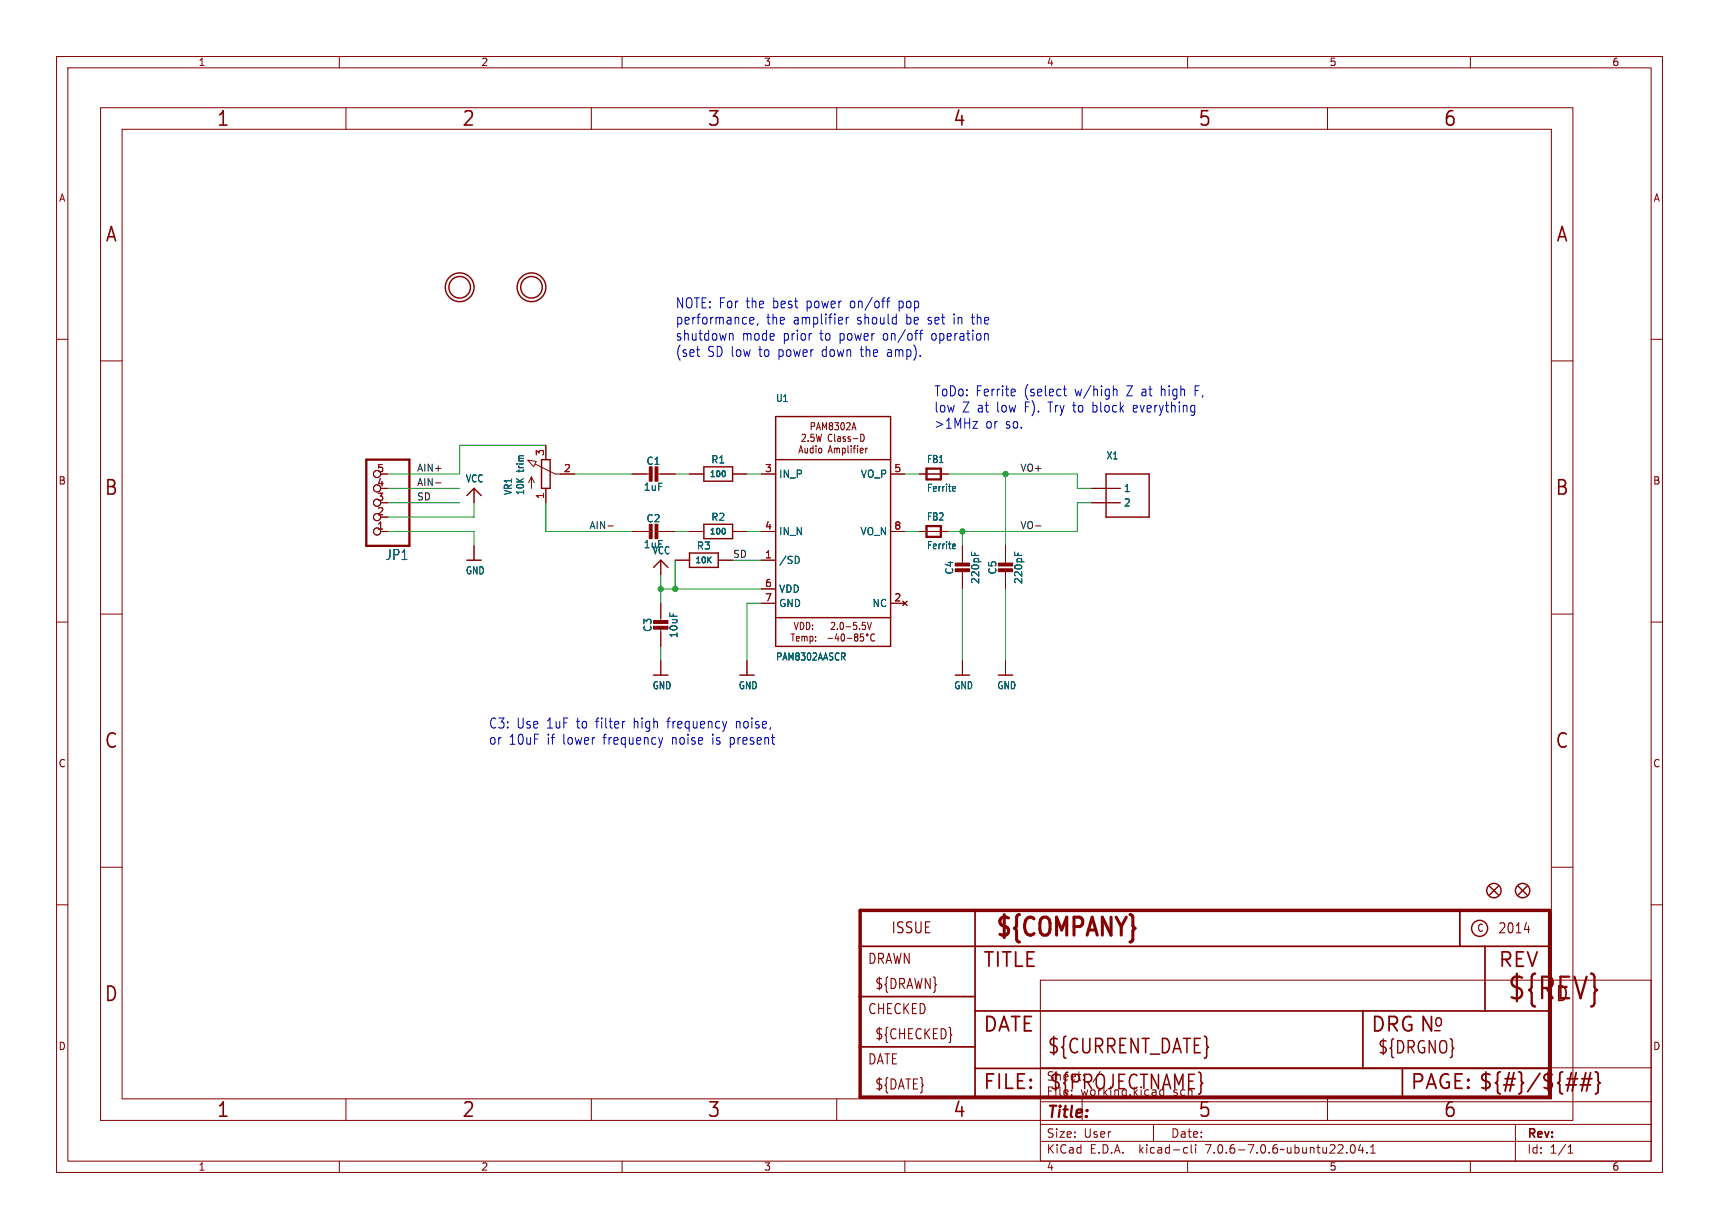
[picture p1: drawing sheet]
(kicad_sch (version 20230121) (generator eeschema)

 (paper "User" 303.962 217.322)

 (lib_symbols
  (symbol "working-eagle-import:AUDIOAMP_PAM8302A" (in_bom yes) (on_board yes)
   (property "Reference" "U" (at -10.16 22.86 0) (effects (font (size 1.27 1.0795)) (justify left bottom)))
   (property "Value" "" (at -10.16 -22.86 0) (effects (font (size 1.27 1.0795)) (justify left bottom)))
   (property "Footprint" "working:MSOP8_0.65MM" (at 0 0 0) (effects (font (size 1.27 1.27)) hide))
   (property "Datasheet" "" (at 0 0 0) (effects (font (size 1.27 1.27)) hide))
   (property "ki_locked" "" (at 0 0 0) (effects (font (size 1.27 1.27))))
   (symbol "AUDIOAMP_PAM8302A_1_0"
    (polyline (pts (xy -10.16 -20.32) (xy 10.16 -20.32)) (stroke (width 0.254) (type solid)) (fill (type none)))
    (polyline (pts (xy -10.16 -15.24) (xy -10.16 -20.32)) (stroke (width 0.254) (type solid)) (fill (type none)))
    (polyline (pts (xy -10.16 -15.24) (xy -10.16 12.7)) (stroke (width 0.254) (type solid)) (fill (type none)))
    (polyline (pts (xy -10.16 12.7) (xy -10.16 20.32)) (stroke (width 0.254) (type solid)) (fill (type none)))
    (polyline (pts (xy -10.16 12.7) (xy 10.16 12.7)) (stroke (width 0.254) (type solid)) (fill (type none)))
    (polyline (pts (xy -10.16 20.32) (xy 10.16 20.32)) (stroke (width 0.254) (type solid)) (fill (type none)))
    (polyline (pts (xy 10.16 -20.32) (xy 10.16 -15.24)) (stroke (width 0.254) (type solid)) (fill (type none)))
    (polyline (pts (xy 10.16 -15.24) (xy -10.16 -15.24)) (stroke (width 0.254) (type solid)) (fill (type none)))
    (polyline (pts (xy 10.16 12.7) (xy 10.16 -15.24)) (stroke (width 0.254) (type solid)) (fill (type none)))
    (polyline (pts (xy 10.16 20.32) (xy 10.16 12.7)) (stroke (width 0.254) (type solid)) (fill (type none)))
    (text "2.0-5.5V\n-40-85°C" (at -1.27 -17.78 0) (effects (font (size 1.27 1.0795)) (justify left)))
    (text "PAM8302A\n2.5W Class-D\nAudio Amplifier" (at 0 16.51 0) (effects (font (size 1.27 1.0795))))
    (text "VDD:\nTemp:" (at -7.62 -17.78 0) (effects (font (size 1.27 1.0795)) (justify left)))
    (pin input line (at -12.7 -5.08 0) (length 2.54) (name "/SD" (effects (font (size 1.27 1.27)))) (number "1" (effects (font (size 1.27 1.27)))))
    (pin no_connect line (at 12.7 -12.7 180) (length 2.54) (name "NC" (effects (font (size 1.27 1.27)))) (number "2" (effects (font (size 1.27 1.27)))))
    (pin input line (at -12.7 10.16 0) (length 2.54) (name "IN_P" (effects (font (size 1.27 1.27)))) (number "3" (effects (font (size 1.27 1.27)))))
    (pin input line (at -12.7 0 0) (length 2.54) (name "IN_N" (effects (font (size 1.27 1.27)))) (number "4" (effects (font (size 1.27 1.27)))))
    (pin output line (at 12.7 10.16 180) (length 2.54) (name "VO_P" (effects (font (size 1.27 1.27)))) (number "5" (effects (font (size 1.27 1.27)))))
    (pin power_in line (at -12.7 -10.16 0) (length 2.54) (name "VDD" (effects (font (size 1.27 1.27)))) (number "6" (effects (font (size 1.27 1.27)))))
    (pin power_in line (at -12.7 -12.7 0) (length 2.54) (name "GND" (effects (font (size 1.27 1.27)))) (number "7" (effects (font (size 1.27 1.27)))))
    (pin output line (at 12.7 0 180) (length 2.54) (name "VO_N" (effects (font (size 1.27 1.27)))) (number "8" (effects (font (size 1.27 1.27)))))))
  (symbol "working-eagle-import:CAP_CERAMIC0805-NOOUTLINE" (in_bom yes) (on_board yes)
   (property "Reference" "C" (at -2.29 1.25 90) (effects (font (size 1.27 1.27))))
   (property "Value" "" (at 2.3 1.25 90) (effects (font (size 1.27 1.27))))
   (property "Footprint" "working:0805-NO" (at 0 0 0) (effects (font (size 1.27 1.27)) hide))
   (property "Datasheet" "" (at 0 0 0) (effects (font (size 1.27 1.27)) hide))
   (property "ki_locked" "" (at 0 0 0) (effects (font (size 1.27 1.27))))
   (symbol "CAP_CERAMIC0805-NOOUTLINE_1_0"
    (rectangle (start -1.27 0.508) (end 1.27 1.016) (stroke (width 0) (type default)) (fill (type outline)))
    (rectangle (start -1.27 1.524) (end 1.27 2.032) (stroke (width 0) (type default)) (fill (type outline)))
    (polyline (pts (xy 0 0.762) (xy 0 0)) (stroke (width 0.1524) (type solid)) (fill (type none)))
    (polyline (pts (xy 0 2.54) (xy 0 1.778)) (stroke (width 0.1524) (type solid)) (fill (type none)))
    (pin passive line (at 0 5.08 270) (length 2.54) (name "1" (effects (font (size 0 0)))) (number "1" (effects (font (size 0 0)))))
    (pin passive line (at 0 -2.54 90) (length 2.54) (name "2" (effects (font (size 0 0)))) (number "2" (effects (font (size 0 0)))))))
  (symbol "working-eagle-import:FERRITE_0805" (in_bom yes) (on_board yes)
   (property "Reference" "FB" (at -1.27 1.905 0) (effects (font (size 1.27 1.0795)) (justify left bottom)))
   (property "Value" "" (at -1.27 -3.175 0) (effects (font (size 1.27 1.0795)) (justify left bottom)))
   (property "Footprint" "working:_0805" (at 0 0 0) (effects (font (size 1.27 1.27)) hide))
   (property "Datasheet" "" (at 0 0 0) (effects (font (size 1.27 1.27)) hide))
   (property "ki_locked" "" (at 0 0 0) (effects (font (size 1.27 1.27))))
   (symbol "FERRITE_0805_1_0"
    (polyline (pts (xy -1.27 -0.9525) (xy -1.27 0.9525)) (stroke (width 0.4064) (type solid)) (fill (type none)))
    (polyline (pts (xy -1.27 0.9525) (xy 1.27 0.9525)) (stroke (width 0.4064) (type solid)) (fill (type none)))
    (polyline (pts (xy 1.27 -0.9525) (xy -1.27 -0.9525)) (stroke (width 0.4064) (type solid)) (fill (type none)))
    (polyline (pts (xy 1.27 0.9525) (xy 1.27 -0.9525)) (stroke (width 0.4064) (type solid)) (fill (type none)))
    (pin passive line (at -2.54 0 0) (length 2.54) (name "P$1" (effects (font (size 0 0)))) (number "1" (effects (font (size 0 0)))))
    (pin passive line (at 2.54 0 180) (length 2.54) (name "P$2" (effects (font (size 0 0)))) (number "2" (effects (font (size 0 0)))))))
  (symbol "working-eagle-import:FIDUCIAL{dblquote}{dblquote}" (in_bom yes) (on_board yes)
   (property "Reference" "FID" (at 0 0 0) (effects (font (size 1.27 1.27)) hide))
   (property "Value" "" (at 0 0 0) (effects (font (size 1.27 1.27)) hide))
   (property "Footprint" "working:FIDUCIAL_1MM" (at 0 0 0) (effects (font (size 1.27 1.27)) hide))
   (property "Datasheet" "" (at 0 0 0) (effects (font (size 1.27 1.27)) hide))
   (property "ki_locked" "" (at 0 0 0) (effects (font (size 1.27 1.27))))
   (symbol "FIDUCIAL{dblquote}{dblquote}_1_0"
    (polyline (pts (xy -0.762 0.762) (xy 0.762 -0.762)) (stroke (width 0.254) (type solid)) (fill (type none)))
    (polyline (pts (xy 0.762 0.762) (xy -0.762 -0.762)) (stroke (width 0.254) (type solid)) (fill (type none)))
    (circle (center 0 0) (radius 1.27) (stroke (width 0.254) (type solid)) (fill (type none)))))
  (symbol "working-eagle-import:FRAME_A4" (in_bom yes) (on_board yes)
   (property "Reference" "#FRAME" (at 0 0 0) (effects (font (size 1.27 1.27)) hide))
   (property "Value" "" (at 0 0 0) (effects (font (size 1.27 1.27)) hide))
   (property "Footprint" "" (at 0 0 0) (effects (font (size 1.27 1.27)) hide))
   (property "Datasheet" "" (at 0 0 0) (effects (font (size 1.27 1.27)) hide))
   (property "ki_locked" "" (at 0 0 0) (effects (font (size 1.27 1.27))))
   (symbol "FRAME_A4_1_0"
    (polyline (pts (xy 0 44.7675) (xy 3.81 44.7675)) (stroke (width 0) (type default)) (fill (type none)))
    (polyline (pts (xy 0 89.535) (xy 3.81 89.535)) (stroke (width 0) (type default)) (fill (type none)))
    (polyline (pts (xy 0 134.3025) (xy 3.81 134.3025)) (stroke (width 0) (type default)) (fill (type none)))
    (polyline (pts (xy 3.81 3.81) (xy 3.81 175.26)) (stroke (width 0) (type default)) (fill (type none)))
    (polyline (pts (xy 43.3917 0) (xy 43.3917 3.81)) (stroke (width 0) (type default)) (fill (type none)))
    (polyline (pts (xy 43.3917 175.26) (xy 43.3917 179.07)) (stroke (width 0) (type default)) (fill (type none)))
    (polyline (pts (xy 86.7833 0) (xy 86.7833 3.81)) (stroke (width 0) (type default)) (fill (type none)))
    (polyline (pts (xy 86.7833 175.26) (xy 86.7833 179.07)) (stroke (width 0) (type default)) (fill (type none)))
    (polyline (pts (xy 130.175 0) (xy 130.175 3.81)) (stroke (width 0) (type default)) (fill (type none)))
    (polyline (pts (xy 130.175 175.26) (xy 130.175 179.07)) (stroke (width 0) (type default)) (fill (type none)))
    (polyline (pts (xy 173.5667 0) (xy 173.5667 3.81)) (stroke (width 0) (type default)) (fill (type none)))
    (polyline (pts (xy 173.5667 175.26) (xy 173.5667 179.07)) (stroke (width 0) (type default)) (fill (type none)))
    (polyline (pts (xy 216.9583 0) (xy 216.9583 3.81)) (stroke (width 0) (type default)) (fill (type none)))
    (polyline (pts (xy 216.9583 175.26) (xy 216.9583 179.07)) (stroke (width 0) (type default)) (fill (type none)))
    (polyline (pts (xy 256.54 3.81) (xy 3.81 3.81)) (stroke (width 0) (type default)) (fill (type none)))
    (polyline (pts (xy 256.54 3.81) (xy 256.54 8.89)) (stroke (width 0.1016) (type solid)) (fill (type none)))
    (polyline (pts (xy 256.54 3.81) (xy 256.54 175.26)) (stroke (width 0) (type default)) (fill (type none)))
    (polyline (pts (xy 256.54 8.89) (xy 256.54 13.97)) (stroke (width 0.1016) (type solid)) (fill (type none)))
    (polyline (pts (xy 256.54 13.97) (xy 256.54 19.05)) (stroke (width 0.1016) (type solid)) (fill (type none)))
    (polyline (pts (xy 256.54 19.05) (xy 256.54 36.83)) (stroke (width 0.1016) (type solid)) (fill (type none)))
    (polyline (pts (xy 256.54 44.7675) (xy 260.35 44.7675)) (stroke (width 0) (type default)) (fill (type none)))
    (polyline (pts (xy 256.54 89.535) (xy 260.35 89.535)) (stroke (width 0) (type default)) (fill (type none)))
    (polyline (pts (xy 256.54 134.3025) (xy 260.35 134.3025)) (stroke (width 0) (type default)) (fill (type none)))
    (polyline (pts (xy 256.54 175.26) (xy 3.81 175.26)) (stroke (width 0) (type default)) (fill (type none)))
    (polyline (pts (xy 0 0) (xy 260.35 0) (xy 260.35 179.07) (xy 0 179.07) (xy 0 0)) (stroke (width 0) (type default)) (fill (type none)))
    (text "1" (at 21.6958 1.905 0) (effects (font (size 2.54 2.286))))
    (text "1" (at 21.6958 177.165 0) (effects (font (size 2.54 2.286))))
    (text "2" (at 65.0875 1.905 0) (effects (font (size 2.54 2.286))))
    (text "2" (at 65.0875 177.165 0) (effects (font (size 2.54 2.286))))
    (text "3" (at 108.4792 1.905 0) (effects (font (size 2.54 2.286))))
    (text "3" (at 108.4792 177.165 0) (effects (font (size 2.54 2.286))))
    (text "4" (at 151.8708 1.905 0) (effects (font (size 2.54 2.286))))
    (text "4" (at 151.8708 177.165 0) (effects (font (size 2.54 2.286))))
    (text "5" (at 195.2625 1.905 0) (effects (font (size 2.54 2.286))))
    (text "5" (at 195.2625 177.165 0) (effects (font (size 2.54 2.286))))
    (text "6" (at 238.6542 1.905 0) (effects (font (size 2.54 2.286))))
    (text "6" (at 238.6542 177.165 0) (effects (font (size 2.54 2.286))))
    (text "A" (at 1.905 156.6863 0) (effects (font (size 2.54 2.286))))
    (text "A" (at 258.445 156.6863 0) (effects (font (size 2.54 2.286))))
    (text "B" (at 1.905 111.9188 0) (effects (font (size 2.54 2.286))))
    (text "B" (at 258.445 111.9188 0) (effects (font (size 2.54 2.286))))
    (text "C" (at 1.905 67.1513 0) (effects (font (size 2.54 2.286))))
    (text "C" (at 258.445 67.1513 0) (effects (font (size 2.54 2.286))))
    (text "D" (at 1.905 22.3838 0) (effects (font (size 2.54 2.286))))
    (text "D" (at 258.445 22.3838 0) (effects (font (size 2.54 2.286)))))
   (symbol "FRAME_A4_2_0"
    (polyline (pts (xy -0.3048 1.5748) (xy 20.0152 1.5748)) (stroke (width 0.6096) (type solid)) (fill (type none)))
    (polyline (pts (xy -0.3048 10.4648) (xy -0.3048 1.5748)) (stroke (width 0.6096) (type solid)) (fill (type none)))
    (polyline (pts (xy -0.3048 10.4648) (xy 20.0152 10.4648)) (stroke (width 0.3048) (type solid)) (fill (type none)))
    (polyline (pts (xy -0.3048 19.3548) (xy -0.3048 10.4648)) (stroke (width 0.6096) (type solid)) (fill (type none)))
    (polyline (pts (xy -0.3048 19.3548) (xy 20.0152 19.3548)) (stroke (width 0.3048) (type solid)) (fill (type none)))
    (polyline (pts (xy -0.3048 28.2448) (xy -0.3048 19.3548)) (stroke (width 0.6096) (type solid)) (fill (type none)))
    (polyline (pts (xy -0.3048 28.2448) (xy 20.0152 28.2448)) (stroke (width 0.3048) (type solid)) (fill (type none)))
    (polyline (pts (xy -0.3048 34.5948) (xy -0.3048 28.2448)) (stroke (width 0.6096) (type solid)) (fill (type none)))
    (polyline (pts (xy 20.0152 1.5748) (xy 20.0152 6.6548)) (stroke (width 0.3048) (type solid)) (fill (type none)))
    (polyline (pts (xy 20.0152 1.5748) (xy 95.5802 1.5748)) (stroke (width 0.6096) (type solid)) (fill (type none)))
    (polyline (pts (xy 20.0152 6.6548) (xy 20.0152 10.4648)) (stroke (width 0.3048) (type solid)) (fill (type none)))
    (polyline (pts (xy 20.0152 6.6548) (xy 88.5952 6.6548)) (stroke (width 0.3048) (type solid)) (fill (type none)))
    (polyline (pts (xy 20.0152 10.4648) (xy 20.0152 16.8148)) (stroke (width 0.3048) (type solid)) (fill (type none)))
    (polyline (pts (xy 20.0152 16.8148) (xy 20.0152 19.3548)) (stroke (width 0.3048) (type solid)) (fill (type none)))
    (polyline (pts (xy 20.0152 19.3548) (xy 20.0152 28.2448)) (stroke (width 0.3048) (type solid)) (fill (type none)))
    (polyline (pts (xy 20.0152 28.2448) (xy 20.0152 34.5948)) (stroke (width 0.3048) (type solid)) (fill (type none)))
    (polyline (pts (xy 20.0152 28.2448) (xy 105.7402 28.2448)) (stroke (width 0.3048) (type solid)) (fill (type none)))
    (polyline (pts (xy 20.0152 34.5948) (xy -0.3048 34.5948)) (stroke (width 0.6096) (type solid)) (fill (type none)))
    (polyline (pts (xy 88.5952 6.6548) (xy 95.5802 6.6548)) (stroke (width 0.3048) (type solid)) (fill (type none)))
    (polyline (pts (xy 88.5952 16.8148) (xy 20.0152 16.8148)) (stroke (width 0.3048) (type solid)) (fill (type none)))
    (polyline (pts (xy 88.5952 16.8148) (xy 88.5952 6.6548)) (stroke (width 0.3048) (type solid)) (fill (type none)))
    (polyline (pts (xy 95.5802 1.5748) (xy 121.6152 1.5748)) (stroke (width 0.6096) (type solid)) (fill (type none)))
    (polyline (pts (xy 95.5802 6.6548) (xy 95.5802 1.5748)) (stroke (width 0.3048) (type solid)) (fill (type none)))
    (polyline (pts (xy 95.5802 6.6548) (xy 121.6152 6.6548)) (stroke (width 0.3048) (type solid)) (fill (type none)))
    (polyline (pts (xy 101.2952 13.3223) (xy 102.2477 13.3223)) (stroke (width 0.254) (type solid)) (fill (type none)))
    (polyline (pts (xy 105.7402 28.2448) (xy 105.7402 34.5948)) (stroke (width 0.3048) (type solid)) (fill (type none)))
    (polyline (pts (xy 105.7402 28.2448) (xy 110.1852 28.2448)) (stroke (width 0.3048) (type solid)) (fill (type none)))
    (polyline (pts (xy 105.7402 34.5948) (xy 20.0152 34.5948)) (stroke (width 0.6096) (type solid)) (fill (type none)))
    (polyline (pts (xy 110.1852 16.8148) (xy 88.5952 16.8148)) (stroke (width 0.3048) (type solid)) (fill (type none)))
    (polyline (pts (xy 110.1852 28.2448) (xy 110.1852 16.8148)) (stroke (width 0.3048) (type solid)) (fill (type none)))
    (polyline (pts (xy 110.1852 28.2448) (xy 121.6152 28.2448)) (stroke (width 0.3048) (type solid)) (fill (type none)))
    (polyline (pts (xy 121.6152 6.6548) (xy 121.6152 1.5748)) (stroke (width 0.6096) (type solid)) (fill (type none)))
    (polyline (pts (xy 121.6152 16.8148) (xy 110.1852 16.8148)) (stroke (width 0.3048) (type solid)) (fill (type none)))
    (polyline (pts (xy 121.6152 16.8148) (xy 121.6152 6.6548)) (stroke (width 0.6096) (type solid)) (fill (type none)))
    (polyline (pts (xy 121.6152 28.2448) (xy 121.6152 16.8148)) (stroke (width 0.6096) (type solid)) (fill (type none)))
    (polyline (pts (xy 121.6152 34.5948) (xy 105.7402 34.5948)) (stroke (width 0.6096) (type solid)) (fill (type none)))
    (polyline (pts (xy 121.6152 34.5948) (xy 121.6152 28.2448)) (stroke (width 0.6096) (type solid)) (fill (type none)))
    (circle (center 109.2327 31.4198) (radius 1.4199) (stroke (width 0.254) (type solid)) (fill (type none)))
    (text "${#}/${##}" (at 108.9152 2.8448 0) (effects (font (size 2.54 2.54)) (justify left bottom)))
    (text "${CHECKED}" (at 2.2352 11.7348 0) (effects (font (size 1.778 1.5113)) (justify left bottom)))
    (text "${COMPANY}" (at 23.349 29.6735 0) (effects (font (size 3.175 2.6987) (thickness 0.5397) bold) (justify left bottom)))
    (text "${CURRENT_DATE}" (at 32.7152 9.1948 0) (effects (font (size 2.54 2.159)) (justify left bottom)))
    (text "${DATE}" (at 2.2352 2.8448 0) (effects (font (size 1.778 1.5113)) (justify left bottom)))
    (text "${DRAWN}" (at 2.2352 20.6248 0) (effects (font (size 1.778 1.5113)) (justify left bottom)))
    (text "${DRGNO}" (at 91.1352 9.1948 0) (effects (font (size 2.1844 1.8567)) (justify left bottom)))
    (text "${PROJECTNAME}" (at 33.0327 2.8448 0) (effects (font (size 2.54 2.159)) (justify left bottom)))
    (text "${REV}" (at 113.9952 18.7198 0) (effects (font (size 3.81 3.2385)) (justify left bottom)))
    (text "2014" (at 112.4077 30.4673 0) (effects (font (size 1.778 1.5113)) (justify left bottom)))
    (text "C" (at 108.7564 30.7848 0) (effects (font (size 1.27 1.0795)) (justify left bottom)))
    (text "CHECKED" (at 0.9652 16.1798 0) (effects (font (size 1.778 1.5113)) (justify left bottom)))
    (text "DATE" (at 0.9652 7.2898 0) (effects (font (size 1.778 1.5113)) (justify left bottom)))
    (text "DATE" (at 21.2852 13.0048 0) (effects (font (size 2.54 2.54)) (justify left bottom)))
    (text "DRAWN" (at 0.9652 25.0698 0) (effects (font (size 1.778 1.5113)) (justify left bottom)))
    (text "DRG" (at 89.8652 13.0048 0) (effects (font (size 2.54 2.54)) (justify left bottom)))
    (text "FILE:" (at 21.2852 2.8448 0) (effects (font (size 2.54 2.54)) (justify left bottom)))
    (text "ISSUE" (at 5.0927 30.4673 0) (effects (font (size 1.9304 1.6408)) (justify left bottom)))
    (text "N" (at 98.4377 13.0048 0) (effects (font (size 2.54 2.54)) (justify left bottom)))
    (text "o" (at 100.9777 13.9573 0) (effects (font (size 2.1844 1.8567)) (justify left bottom)))
    (text "PAGE:" (at 96.8502 2.8448 0) (effects (font (size 2.54 2.54)) (justify left bottom)))
    (text "REV" (at 112.4077 24.4348 0) (effects (font (size 2.54 2.54)) (justify left bottom)))
    (text "TITLE" (at 21.2852 24.4348 0) (effects (font (size 2.54 2.54)) (justify left bottom)))))
  (symbol "working-eagle-import:GND" (power) (in_bom yes) (on_board yes)
   (property "Reference" "" (at 0 0 0) (effects (font (size 1.27 1.27)) hide))
   (property "Value" "GND" (at -1.524 -2.54 0) (effects (font (size 1.27 1.0795)) (justify left bottom)))
   (property "Footprint" "" (at 0 0 0) (effects (font (size 1.27 1.27)) hide))
   (property "Datasheet" "" (at 0 0 0) (effects (font (size 1.27 1.27)) hide))
   (property "ki_locked" "" (at 0 0 0) (effects (font (size 1.27 1.27))))
   (symbol "GND_1_0"
    (polyline (pts (xy -1.27 0) (xy 1.27 0)) (stroke (width 0.254) (type solid)) (fill (type none)))
    (pin power_in line (at 0 2.54 270) (length 2.54) (name "GND" (effects (font (size 0 0)))) (number "1" (effects (font (size 0 0)))))))
  (symbol "working-eagle-import:HEADER-1X570MIL" (in_bom yes) (on_board yes)
   (property "Reference" "JP" (at -6.35 8.255 0) (effects (font (size 1.778 1.5113)) (justify left bottom)))
   (property "Value" "" (at -6.35 -10.16 0) (effects (font (size 1.778 1.5113)) (justify left bottom)))
   (property "Footprint" "working:1X05_ROUND_70" (at 0 0 0) (effects (font (size 1.27 1.27)) hide))
   (property "Datasheet" "" (at 0 0 0) (effects (font (size 1.27 1.27)) hide))
   (property "ki_locked" "" (at 0 0 0) (effects (font (size 1.27 1.27))))
   (symbol "HEADER-1X570MIL_1_0"
    (polyline (pts (xy -6.35 -7.62) (xy 1.27 -7.62)) (stroke (width 0.4064) (type solid)) (fill (type none)))
    (polyline (pts (xy -6.35 7.62) (xy -6.35 -7.62)) (stroke (width 0.4064) (type solid)) (fill (type none)))
    (polyline (pts (xy 1.27 -7.62) (xy 1.27 7.62)) (stroke (width 0.4064) (type solid)) (fill (type none)))
    (polyline (pts (xy 1.27 7.62) (xy -6.35 7.62)) (stroke (width 0.4064) (type solid)) (fill (type none)))
    (pin passive inverted (at -2.54 5.08 0) (length 2.54) (name "1" (effects (font (size 0 0)))) (number "1" (effects (font (size 1.27 1.27)))))
    (pin passive inverted (at -2.54 2.54 0) (length 2.54) (name "2" (effects (font (size 0 0)))) (number "2" (effects (font (size 1.27 1.27)))))
    (pin passive inverted (at -2.54 0 0) (length 2.54) (name "3" (effects (font (size 0 0)))) (number "3" (effects (font (size 1.27 1.27)))))
    (pin passive inverted (at -2.54 -2.54 0) (length 2.54) (name "4" (effects (font (size 0 0)))) (number "4" (effects (font (size 1.27 1.27)))))
    (pin passive inverted (at -2.54 -5.08 0) (length 2.54) (name "5" (effects (font (size 0 0)))) (number "5" (effects (font (size 1.27 1.27)))))))
  (symbol "working-eagle-import:MOUNTINGHOLE2.0" (in_bom yes) (on_board yes)
   (property "Reference" "" (at 0 0 0) (effects (font (size 1.27 1.27)) hide))
   (property "Value" "" (at 0 0 0) (effects (font (size 1.27 1.27)) hide))
   (property "Footprint" "working:MOUNTINGHOLE_2.0_PLATED" (at 0 0 0) (effects (font (size 1.27 1.27)) hide))
   (property "Datasheet" "" (at 0 0 0) (effects (font (size 1.27 1.27)) hide))
   (property "ki_locked" "" (at 0 0 0) (effects (font (size 1.27 1.27))))
   (symbol "MOUNTINGHOLE2.0_1_0"
    (circle (center 0 0) (radius 1.905) (stroke (width 0.254) (type solid)) (fill (type none)))
    (circle (center 0 0) (radius 2.54) (stroke (width 0.254) (type solid)) (fill (type none)))))
  (symbol "working-eagle-import:RESISTOR0805_NOOUTLINE" (in_bom yes) (on_board yes)
   (property "Reference" "R" (at 0 2.54 0) (effects (font (size 1.27 1.27))))
   (property "Value" "" (at 0 0 0) (effects (font (size 1.016 1.016) bold)))
   (property "Footprint" "working:0805-NO" (at 0 0 0) (effects (font (size 1.27 1.27)) hide))
   (property "Datasheet" "" (at 0 0 0) (effects (font (size 1.27 1.27)) hide))
   (property "ki_locked" "" (at 0 0 0) (effects (font (size 1.27 1.27))))
   (symbol "RESISTOR0805_NOOUTLINE_1_0"
    (polyline (pts (xy -2.54 -1.27) (xy -2.54 1.27)) (stroke (width 0.254) (type solid)) (fill (type none)))
    (polyline (pts (xy -2.54 1.27) (xy 2.54 1.27)) (stroke (width 0.254) (type solid)) (fill (type none)))
    (polyline (pts (xy 2.54 -1.27) (xy -2.54 -1.27)) (stroke (width 0.254) (type solid)) (fill (type none)))
    (polyline (pts (xy 2.54 1.27) (xy 2.54 -1.27)) (stroke (width 0.254) (type solid)) (fill (type none)))
    (pin passive line (at -5.08 0 0) (length 2.54) (name "1" (effects (font (size 0 0)))) (number "1" (effects (font (size 0 0)))))
    (pin passive line (at 5.08 0 180) (length 2.54) (name "2" (effects (font (size 0 0)))) (number "2" (effects (font (size 0 0)))))))
  (symbol "working-eagle-import:TERMBLOCK_1X2" (in_bom yes) (on_board yes)
   (property "Reference" "X" (at -2.54 7.62 0) (effects (font (size 1.27 1.0795)) (justify left bottom)))
   (property "Value" "" (at -2.54 -5.08 0) (effects (font (size 1.27 1.0795)) (justify left bottom)))
   (property "Footprint" "working:TERMBLOCK_1X2-3.5MM" (at 0 0 0) (effects (font (size 1.27 1.27)) hide))
   (property "Datasheet" "" (at 0 0 0) (effects (font (size 1.27 1.27)) hide))
   (property "ki_locked" "" (at 0 0 0) (effects (font (size 1.27 1.27))))
   (symbol "TERMBLOCK_1X2_1_0"
    (polyline (pts (xy -2.54 -2.54) (xy 5.08 -2.54)) (stroke (width 0.254) (type solid)) (fill (type none)))
    (polyline (pts (xy -2.54 5.08) (xy -2.54 -2.54)) (stroke (width 0.254) (type solid)) (fill (type none)))
    (polyline (pts (xy 5.08 -2.54) (xy 5.08 5.08)) (stroke (width 0.254) (type solid)) (fill (type none)))
    (polyline (pts (xy 5.08 5.08) (xy -2.54 5.08)) (stroke (width 0.254) (type solid)) (fill (type none)))
    (pin passive line (at -5.08 2.54 0) (length 5.08) (name "1" (effects (font (size 1.27 1.27)))) (number "1" (effects (font (size 0 0)))))
    (pin passive line (at -5.08 0 0) (length 5.08) (name "2" (effects (font (size 1.27 1.27)))) (number "2" (effects (font (size 0 0)))))))
  (symbol "working-eagle-import:TRIMPOT3303W/X" (in_bom yes) (on_board yes)
   (property "Reference" "VR" (at -5.969 -3.81 90) (effects (font (size 1.27 1.0795)) (justify left bottom)))
   (property "Value" "" (at -3.81 -3.81 90) (effects (font (size 1.27 1.0795)) (justify left bottom)))
   (property "Footprint" "working:TRIMPOT_BOURNS_3303W" (at 0 0 0) (effects (font (size 1.27 1.27)) hide))
   (property "Datasheet" "" (at 0 0 0) (effects (font (size 1.27 1.27)) hide))
   (property "ki_locked" "" (at 0 0 0) (effects (font (size 1.27 1.27))))
   (symbol "TRIMPOT3303W/X_1_0"
    (polyline (pts (xy -3.1989 2.4495) (xy -1.7018 2.2352)) (stroke (width 0.1524) (type solid)) (fill (type none)))
    (polyline (pts (xy -2.54 -2.54) (xy -2.54 -0.508)) (stroke (width 0.1524) (type solid)) (fill (type none)))
    (polyline (pts (xy -2.54 -0.508) (xy -3.048 -1.524)) (stroke (width 0.1524) (type solid)) (fill (type none)))
    (polyline (pts (xy -2.54 -0.508) (xy -2.032 -1.524)) (stroke (width 0.1524) (type solid)) (fill (type none)))
    (polyline (pts (xy -2.1597 1.2939) (xy -3.1989 2.4495)) (stroke (width 0.1524) (type solid)) (fill (type none)))
    (polyline (pts (xy -2.1597 1.2939) (xy -1.7018 2.2352)) (stroke (width 0.1524) (type solid)) (fill (type none)))
    (polyline (pts (xy -0.762 -2.54) (xy 0.762 -2.54)) (stroke (width 0.254) (type solid)) (fill (type none)))
    (polyline (pts (xy -0.762 2.54) (xy -0.762 -2.54)) (stroke (width 0.254) (type solid)) (fill (type none)))
    (polyline (pts (xy 0.762 -2.54) (xy 0.762 2.54)) (stroke (width 0.254) (type solid)) (fill (type none)))
    (polyline (pts (xy 0.762 2.54) (xy -0.762 2.54)) (stroke (width 0.254) (type solid)) (fill (type none)))
    (polyline (pts (xy 1.651 0) (xy -1.8796 1.7526)) (stroke (width 0.1524) (type solid)) (fill (type none)))
    (polyline (pts (xy 2.54 0) (xy 1.651 0)) (stroke (width 0.1524) (type solid)) (fill (type none)))
    (pin passive line (at 0 -5.08 90) (length 2.54) (name "A" (effects (font (size 0 0)))) (number "1" (effects (font (size 1.27 1.27)))))
    (pin passive line (at 5.08 0 180) (length 2.54) (name "S" (effects (font (size 0 0)))) (number "2" (effects (font (size 1.27 1.27)))))
    (pin passive line (at 0 5.08 270) (length 2.54) (name "E" (effects (font (size 0 0)))) (number "3" (effects (font (size 1.27 1.27)))))))
  (symbol "working-eagle-import:VCC" (power) (in_bom yes) (on_board yes)
   (property "Reference" "#P+" (at 0 0 0) (effects (font (size 1.27 1.27)) hide))
   (property "Value" "VCC" (at -1.524 1.016 0) (effects (font (size 1.27 1.0795)) (justify left bottom)))
   (property "Footprint" "" (at 0 0 0) (effects (font (size 1.27 1.27)) hide))
   (property "Datasheet" "" (at 0 0 0) (effects (font (size 1.27 1.27)) hide))
   (property "ki_locked" "" (at 0 0 0) (effects (font (size 1.27 1.27))))
   (symbol "VCC_1_0"
    (polyline (pts (xy -1.27 -1.27) (xy 0 0)) (stroke (width 0.254) (type solid)) (fill (type none)))
    (polyline (pts (xy 0 0) (xy 1.27 -1.27)) (stroke (width 0.254) (type solid)) (fill (type none)))
    (pin power_in line (at 0 -2.54 90) (length 2.54) (name "VCC" (effects (font (size 0 0)))) (number "1" (effects (font (size 0 0))))))))

 (junction (at 177.8 83.82) (diameter 0) (color 0 0 0 0))
 (junction (at 170.18 93.98) (diameter 0) (color 0 0 0 0))
 (junction (at 119.38 104.14) (diameter 0) (color 0 0 0 0))
 (junction (at 116.84 104.14) (diameter 0) (color 0 0 0 0))

 (wire (pts (xy 81.28 83.82) (xy 81.28 78.74)) (stroke (width 0.1524) (type solid)))
 (wire (pts (xy 134.62 99.06) (xy 129.54 99.06)) (stroke (width 0.1524) (type solid)))
 (wire (pts (xy 190.5 88.9) (xy 190.5 93.98)) (stroke (width 0.1524) (type solid)))
 (wire (pts (xy 83.82 91.44) (xy 83.82 88.9)) (stroke (width 0.1524) (type solid)))
 (wire (pts (xy 83.82 93.98) (xy 83.82 96.52)) (stroke (width 0.1524) (type solid)))
 (wire (pts (xy 81.28 88.9) (xy 68.58 88.9)) (stroke (width 0.1524) (type solid)))
 (wire (pts (xy 177.8 83.82) (xy 190.5 83.82)) (stroke (width 0.1524) (type solid)))
 (wire (pts (xy 119.38 83.82) (xy 121.92 83.82)) (stroke (width 0.1524) (type solid)))
 (wire (pts (xy 116.84 114.3) (xy 116.84 116.84)) (stroke (width 0.1524) (type solid)))
 (wire (pts (xy 96.52 93.98) (xy 96.52 88.9)) (stroke (width 0.1524) (type solid)))
 (wire (pts (xy 160.02 93.98) (xy 162.56 93.98)) (stroke (width 0.1524) (type solid)))
 (wire (pts (xy 167.64 83.82) (xy 177.8 83.82)) (stroke (width 0.1524) (type solid)))
 (wire (pts (xy 170.18 93.98) (xy 190.5 93.98)) (stroke (width 0.1524) (type solid)))
 (wire (pts (xy 193.04 88.9) (xy 190.5 88.9)) (stroke (width 0.1524) (type solid)))
 (wire (pts (xy 119.38 104.14) (xy 116.84 104.14)) (stroke (width 0.1524) (type solid)))
 (wire (pts (xy 134.62 104.14) (xy 119.38 104.14)) (stroke (width 0.1524) (type solid)))
 (wire (pts (xy 81.28 86.36) (xy 68.58 86.36)) (stroke (width 0.1524) (type solid)))
 (wire (pts (xy 160.02 83.82) (xy 162.56 83.82)) (stroke (width 0.1524) (type solid)))
 (wire (pts (xy 119.38 99.06) (xy 119.38 104.14)) (stroke (width 0.1524) (type solid)))
 (wire (pts (xy 167.64 93.98) (xy 170.18 93.98)) (stroke (width 0.1524) (type solid)))
 (wire (pts (xy 132.08 106.68) (xy 132.08 116.84)) (stroke (width 0.1524) (type solid)))
 (wire (pts (xy 134.62 93.98) (xy 132.08 93.98)) (stroke (width 0.1524) (type solid)))
 (wire (pts (xy 116.84 104.14) (xy 116.84 101.6)) (stroke (width 0.1524) (type solid)))
 (wire (pts (xy 111.76 93.98) (xy 96.52 93.98)) (stroke (width 0.1524) (type solid)))
 (wire (pts (xy 68.58 91.44) (xy 83.82 91.44)) (stroke (width 0.1524) (type solid)))
 (wire (pts (xy 134.62 83.82) (xy 132.08 83.82)) (stroke (width 0.1524) (type solid)))
 (wire (pts (xy 121.92 93.98) (xy 119.38 93.98)) (stroke (width 0.1524) (type solid)))
 (wire (pts (xy 81.28 83.82) (xy 68.58 83.82)) (stroke (width 0.1524) (type solid)))
 (wire (pts (xy 101.6 83.82) (xy 111.76 83.82)) (stroke (width 0.1524) (type solid)))
 (wire (pts (xy 190.5 86.36) (xy 190.5 83.82)) (stroke (width 0.1524) (type solid)))
 (wire (pts (xy 177.8 83.82) (xy 177.8 96.52)) (stroke (width 0.1524) (type solid)))
 (wire (pts (xy 170.18 93.98) (xy 170.18 96.52)) (stroke (width 0.1524) (type solid)))
 (wire (pts (xy 170.18 104.14) (xy 170.18 116.84)) (stroke (width 0.1524) (type solid)))
 (wire (pts (xy 177.8 104.14) (xy 177.8 116.84)) (stroke (width 0.1524) (type solid)))
 (wire (pts (xy 116.84 104.14) (xy 116.84 106.68)) (stroke (width 0.1524) (type solid)))
 (wire (pts (xy 134.62 106.68) (xy 132.08 106.68)) (stroke (width 0.1524) (type solid)))
 (wire (pts (xy 81.28 78.74) (xy 96.52 78.74)) (stroke (width 0.1524) (type solid)))
 (wire (pts (xy 68.58 93.98) (xy 83.82 93.98)) (stroke (width 0.1524) (type solid)))
 (wire (pts (xy 193.04 86.36) (xy 190.5 86.36)) (stroke (width 0.1524) (type solid)))

 (text "NOTE: For the best power on/off pop\nperformance, the amplifier should be set in the\nshutdown mode prior to power on/off operation\n(set SD low to power down the amp)." (at 119.38 63.5 0) (effects (font (size 1.778 1.5113)) (justify left bottom)))
 (text "C3: Use 1uF to filter high frequency noise,\nor 10uF if lower frequency noise is present" (at 86.36 132.08 0) (effects (font (size 1.778 1.5113)) (justify left bottom)))
 (text "ToDo: Ferrite (select w/high Z at high F,\nlow Z at low F). Try to block everything\n>1MHz or so." (at 165.1 76.2 0) (effects (font (size 1.778 1.5113)) (justify left bottom)))

 (label "SD" (at 129.54 99.06 0) (fields_autoplaced) (effects (font (size 1.2446 1.2446)) (justify left bottom)))
 (label "AIN-" (at 73.66 86.36 0) (fields_autoplaced) (effects (font (size 1.2446 1.2446)) (justify left bottom)))
 (label "AIN+" (at 73.66 83.82 0) (fields_autoplaced) (effects (font (size 1.2446 1.2446)) (justify left bottom)))
 (label "VO+" (at 180.34 83.82 0) (fields_autoplaced) (effects (font (size 1.2446 1.2446)) (justify left bottom)))
 (label "SD" (at 73.66 88.9 0) (fields_autoplaced) (effects (font (size 1.2446 1.2446)) (justify left bottom)))
 (label "VO-" (at 180.34 93.98 0) (fields_autoplaced) (effects (font (size 1.2446 1.2446)) (justify left bottom)))
 (label "AIN-" (at 104.14 93.98 0) (fields_autoplaced) (effects (font (size 1.2446 1.2446)) (justify left bottom)))

 (symbol (lib_id "working-eagle-import:GND") (at 83.82 99.06 0) (unit 1) (in_bom yes) (on_board yes) (dnp no)
  (property "Reference" "#U$9" (at 83.82 99.06 0) (effects (font (size 1.27 1.27)) hide))
  (property "Value" "GND" (at 82.296 101.6 0) (effects (font (size 1.27 1.0795)) (justify left bottom)))
  (property "Footprint" "" (at 83.82 99.06 0) (effects (font (size 1.27 1.27)) hide))
  (property "Datasheet" "" (at 83.82 99.06 0) (effects (font (size 1.27 1.27)) hide)) (pin "1"))

 (symbol (lib_id "working-eagle-import:MOUNTINGHOLE2.0") (at 93.98 50.8 0) (unit 1) (in_bom yes) (on_board yes) (dnp no)
  (property "Reference" "U$10" (at 93.98 50.8 0) (effects (font (size 1.27 1.27)) hide))
  (property "Value" "MOUNTINGHOLE2.0" (at 93.98 50.8 0) (effects (font (size 1.27 1.27)) hide))
  (property "Footprint" "working:MOUNTINGHOLE_2.0_PLATED" (at 93.98 50.8 0) (effects (font (size 1.27 1.27)) hide))
  (property "Datasheet" "" (at 93.98 50.8 0) (effects (font (size 1.27 1.27)) hide)))

 (symbol (lib_id "working-eagle-import:HEADER-1X570MIL") (at 66.04 88.9 180) (unit 1) (in_bom yes) (on_board yes) (dnp no)
  (property "Reference" "JP1" (at 72.39 97.155 0) (effects (font (size 1.778 1.5113)) (justify left bottom)))
  (property "Value" "HEADER-1X570MIL" (at 72.39 78.74 0) (effects (font (size 1.778 1.5113)) (justify left bottom) hide))
  (property "Footprint" "working:1X05_ROUND_70" (at 66.04 88.9 0) (effects (font (size 1.27 1.27)) hide))
  (property "Datasheet" "" (at 66.04 88.9 0) (effects (font (size 1.27 1.27)) hide)) (pin "1") (pin "2") (pin "3") (pin "4") (pin "5"))

 (symbol (lib_id "working-eagle-import:AUDIOAMP_PAM8302A") (at 147.32 93.98 0) (unit 1) (in_bom yes) (on_board yes) (dnp no)
  (property "Reference" "U1" (at 137.16 71.12 0) (effects (font (size 1.27 1.0795)) (justify left bottom)))
  (property "Value" "PAM8302AASCR" (at 137.16 116.84 0) (effects (font (size 1.27 1.0795)) (justify left bottom)))
  (property "Footprint" "working:MSOP8_0.65MM" (at 147.32 93.98 0) (effects (font (size 1.27 1.27)) hide))
  (property "Datasheet" "" (at 147.32 93.98 0) (effects (font (size 1.27 1.27)) hide)) (pin "1") (pin "2") (pin "3") (pin "4") (pin "5") (pin "6") (pin "7") (pin "8"))

 (symbol (lib_id "working-eagle-import:CAP_CERAMIC0805-NOOUTLINE") (at 170.18 101.6 0) (unit 1) (in_bom yes) (on_board yes) (dnp no)
  (property "Reference" "C4" (at 167.89 100.35 90) (effects (font (size 1.27 1.27))))
  (property "Value" "220pF" (at 172.48 100.35 90) (effects (font (size 1.27 1.27))))
  (property "Footprint" "working:0805-NO" (at 170.18 101.6 0) (effects (font (size 1.27 1.27)) hide))
  (property "Datasheet" "" (at 170.18 101.6 0) (effects (font (size 1.27 1.27)) hide)) (pin "1") (pin "2"))

 (symbol (lib_id "working-eagle-import:CAP_CERAMIC0805-NOOUTLINE") (at 114.3 83.82 270) (unit 1) (in_bom yes) (on_board yes) (dnp no)
  (property "Reference" "C1" (at 115.55 81.53 90) (effects (font (size 1.27 1.27))))
  (property "Value" "1uF" (at 115.55 86.12 90) (effects (font (size 1.27 1.27))))
  (property "Footprint" "working:0805-NO" (at 114.3 83.82 0) (effects (font (size 1.27 1.27)) hide))
  (property "Datasheet" "" (at 114.3 83.82 0) (effects (font (size 1.27 1.27)) hide)) (pin "1") (pin "2"))

 (symbol (lib_id "working-eagle-import:TERMBLOCK_1X2") (at 198.12 88.9 0) (unit 1) (in_bom yes) (on_board yes) (dnp no)
  (property "Reference" "X1" (at 195.58 81.28 0) (effects (font (size 1.27 1.0795)) (justify left bottom)))
  (property "Value" "TERMBLOCK_1X2" (at 195.58 93.98 0) (effects (font (size 1.27 1.0795)) (justify left bottom) hide))
  (property "Footprint" "working:TERMBLOCK_1X2-3.5MM" (at 198.12 88.9 0) (effects (font (size 1.27 1.27)) hide))
  (property "Datasheet" "" (at 198.12 88.9 0) (effects (font (size 1.27 1.27)) hide)) (pin "1") (pin "2"))

 (symbol (lib_id "working-eagle-import:FRAME_A4") (at 152.4 195.58 0) (unit 2) (in_bom yes) (on_board yes) (dnp no)
  (property "Reference" "#FRAME1" (at 152.4 195.58 0) (effects (font (size 1.27 1.27)) hide))
  (property "Value" "FRAME_A4" (at 152.4 195.58 0) (effects (font (size 1.27 1.27)) hide))
  (property "Footprint" "" (at 152.4 195.58 0) (effects (font (size 1.27 1.27)) hide))
  (property "Datasheet" "" (at 152.4 195.58 0) (effects (font (size 1.27 1.27)) hide)))

 (symbol (lib_id "working-eagle-import:CAP_CERAMIC0805-NOOUTLINE") (at 116.84 111.76 0) (unit 1) (in_bom yes) (on_board yes) (dnp no)
  (property "Reference" "C3" (at 114.55 110.51 90) (effects (font (size 1.27 1.27))))
  (property "Value" "10uF" (at 119.14 110.51 90) (effects (font (size 1.27 1.27))))
  (property "Footprint" "working:0805-NO" (at 116.84 111.76 0) (effects (font (size 1.27 1.27)) hide))
  (property "Datasheet" "" (at 116.84 111.76 0) (effects (font (size 1.27 1.27)) hide)) (pin "1") (pin "2"))

 (symbol (lib_id "working-eagle-import:RESISTOR0805_NOOUTLINE") (at 127 93.98 0) (unit 1) (in_bom yes) (on_board yes) (dnp no)
  (property "Reference" "R2" (at 127 91.44 0) (effects (font (size 1.27 1.27))))
  (property "Value" "100" (at 127 93.98 0) (effects (font (size 1.016 1.016) bold)))
  (property "Footprint" "working:0805-NO" (at 127 93.98 0) (effects (font (size 1.27 1.27)) hide))
  (property "Datasheet" "" (at 127 93.98 0) (effects (font (size 1.27 1.27)) hide)) (pin "1") (pin "2"))

 (symbol (lib_id "working-eagle-import:CAP_CERAMIC0805-NOOUTLINE") (at 114.3 93.98 270) (unit 1) (in_bom yes) (on_board yes) (dnp no)
  (property "Reference" "C2" (at 115.55 91.69 90) (effects (font (size 1.27 1.27))))
  (property "Value" "1uF" (at 115.55 96.28 90) (effects (font (size 1.27 1.27))))
  (property "Footprint" "working:0805-NO" (at 114.3 93.98 0) (effects (font (size 1.27 1.27)) hide))
  (property "Datasheet" "" (at 114.3 93.98 0) (effects (font (size 1.27 1.27)) hide)) (pin "1") (pin "2"))

 (symbol (lib_id "working-eagle-import:TRIMPOT3303W/X") (at 96.52 83.82 0) (unit 1) (in_bom yes) (on_board yes) (dnp no)
  (property "Reference" "VR1" (at 90.551 87.63 90) (effects (font (size 1.27 1.0795)) (justify left bottom)))
  (property "Value" "10K trim" (at 92.71 87.63 90) (effects (font (size 1.27 1.0795)) (justify left bottom)))
  (property "Footprint" "working:TRIMPOT_BOURNS_3303W" (at 96.52 83.82 0) (effects (font (size 1.27 1.27)) hide))
  (property "Datasheet" "" (at 96.52 83.82 0) (effects (font (size 1.27 1.27)) hide)) (pin "1") (pin "2") (pin "3"))

 (symbol (lib_id "working-eagle-import:CAP_CERAMIC0805-NOOUTLINE") (at 177.8 101.6 0) (unit 1) (in_bom yes) (on_board yes) (dnp no)
  (property "Reference" "C5" (at 175.51 100.35 90) (effects (font (size 1.27 1.27))))
  (property "Value" "220pF" (at 180.1 100.35 90) (effects (font (size 1.27 1.27))))
  (property "Footprint" "working:0805-NO" (at 177.8 101.6 0) (effects (font (size 1.27 1.27)) hide))
  (property "Datasheet" "" (at 177.8 101.6 0) (effects (font (size 1.27 1.27)) hide)) (pin "1") (pin "2"))

 (symbol (lib_id "working-eagle-import:MOUNTINGHOLE2.0") (at 81.28 50.8 0) (unit 1) (in_bom yes) (on_board yes) (dnp no)
  (property "Reference" "U$11" (at 81.28 50.8 0) (effects (font (size 1.27 1.27)) hide))
  (property "Value" "MOUNTINGHOLE2.0" (at 81.28 50.8 0) (effects (font (size 1.27 1.27)) hide))
  (property "Footprint" "working:MOUNTINGHOLE_2.0_PLATED" (at 81.28 50.8 0) (effects (font (size 1.27 1.27)) hide))
  (property "Datasheet" "" (at 81.28 50.8 0) (effects (font (size 1.27 1.27)) hide)))

 (symbol (lib_id "working-eagle-import:FERRITE_0805") (at 165.1 83.82 0) (unit 1) (in_bom yes) (on_board yes) (dnp no)
  (property "Reference" "FB1" (at 163.83 81.915 0) (effects (font (size 1.27 1.0795)) (justify left bottom)))
  (property "Value" "Ferrite" (at 163.83 86.995 0) (effects (font (size 1.27 1.0795)) (justify left bottom)))
  (property "Footprint" "working:_0805" (at 165.1 83.82 0) (effects (font (size 1.27 1.27)) hide))
  (property "Datasheet" "" (at 165.1 83.82 0) (effects (font (size 1.27 1.27)) hide)) (pin "1") (pin "2"))

 (symbol (lib_id "working-eagle-import:FIDUCIAL{dblquote}{dblquote}") (at 269.24 157.48 0) (unit 1) (in_bom yes) (on_board yes) (dnp no)
  (property "Reference" "FID1" (at 269.24 157.48 0) (effects (font (size 1.27 1.27)) hide))
  (property "Value" "FIDUCIAL{dblquote}{dblquote}" (at 269.24 157.48 0) (effects (font (size 1.27 1.27)) hide))
  (property "Footprint" "working:FIDUCIAL_1MM" (at 269.24 157.48 0) (effects (font (size 1.27 1.27)) hide))
  (property "Datasheet" "" (at 269.24 157.48 0) (effects (font (size 1.27 1.27)) hide)))

 (symbol (lib_id "working-eagle-import:RESISTOR0805_NOOUTLINE") (at 124.46 99.06 0) (unit 1) (in_bom yes) (on_board yes) (dnp no)
  (property "Reference" "R3" (at 124.46 96.52 0) (effects (font (size 1.27 1.27))))
  (property "Value" "10K" (at 124.46 99.06 0) (effects (font (size 1.016 1.016) bold)))
  (property "Footprint" "working:0805-NO" (at 124.46 99.06 0) (effects (font (size 1.27 1.27)) hide))
  (property "Datasheet" "" (at 124.46 99.06 0) (effects (font (size 1.27 1.27)) hide)) (pin "1") (pin "2"))

 (symbol (lib_id "working-eagle-import:FIDUCIAL{dblquote}{dblquote}") (at 264.16 157.48 0) (unit 1) (in_bom yes) (on_board yes) (dnp no)
  (property "Reference" "FID2" (at 264.16 157.48 0) (effects (font (size 1.27 1.27)) hide))
  (property "Value" "FIDUCIAL{dblquote}{dblquote}" (at 264.16 157.48 0) (effects (font (size 1.27 1.27)) hide))
  (property "Footprint" "working:FIDUCIAL_1MM" (at 264.16 157.48 0) (effects (font (size 1.27 1.27)) hide))
  (property "Datasheet" "" (at 264.16 157.48 0) (effects (font (size 1.27 1.27)) hide)))

 (symbol (lib_id "working-eagle-import:FRAME_A4") (at 17.78 198.12 0) (unit 1) (in_bom yes) (on_board yes) (dnp no)
  (property "Reference" "#FRAME1" (at 17.78 198.12 0) (effects (font (size 1.27 1.27)) hide))
  (property "Value" "FRAME_A4" (at 17.78 198.12 0) (effects (font (size 1.27 1.27)) hide))
  (property "Footprint" "" (at 17.78 198.12 0) (effects (font (size 1.27 1.27)) hide))
  (property "Datasheet" "" (at 17.78 198.12 0) (effects (font (size 1.27 1.27)) hide)))

 (symbol (lib_id "working-eagle-import:GND") (at 177.8 119.38 0) (unit 1) (in_bom yes) (on_board yes) (dnp no)
  (property "Reference" "#U$8" (at 177.8 119.38 0) (effects (font (size 1.27 1.27)) hide))
  (property "Value" "GND" (at 176.276 121.92 0) (effects (font (size 1.27 1.0795)) (justify left bottom)))
  (property "Footprint" "" (at 177.8 119.38 0) (effects (font (size 1.27 1.27)) hide))
  (property "Datasheet" "" (at 177.8 119.38 0) (effects (font (size 1.27 1.27)) hide)) (pin "1"))

 (symbol (lib_id "working-eagle-import:GND") (at 170.18 119.38 0) (unit 1) (in_bom yes) (on_board yes) (dnp no)
  (property "Reference" "#U$7" (at 170.18 119.38 0) (effects (font (size 1.27 1.27)) hide))
  (property "Value" "GND" (at 168.656 121.92 0) (effects (font (size 1.27 1.0795)) (justify left bottom)))
  (property "Footprint" "" (at 170.18 119.38 0) (effects (font (size 1.27 1.27)) hide))
  (property "Datasheet" "" (at 170.18 119.38 0) (effects (font (size 1.27 1.27)) hide)) (pin "1"))

 (symbol (lib_id "working-eagle-import:FERRITE_0805") (at 165.1 93.98 0) (unit 1) (in_bom yes) (on_board yes) (dnp no)
  (property "Reference" "FB2" (at 163.83 92.075 0) (effects (font (size 1.27 1.0795)) (justify left bottom)))
  (property "Value" "Ferrite" (at 163.83 97.155 0) (effects (font (size 1.27 1.0795)) (justify left bottom)))
  (property "Footprint" "working:_0805" (at 165.1 93.98 0) (effects (font (size 1.27 1.27)) hide))
  (property "Datasheet" "" (at 165.1 93.98 0) (effects (font (size 1.27 1.27)) hide)) (pin "1") (pin "2"))

 (symbol (lib_id "working-eagle-import:RESISTOR0805_NOOUTLINE") (at 127 83.82 0) (unit 1) (in_bom yes) (on_board yes) (dnp no)
  (property "Reference" "R1" (at 127 81.28 0) (effects (font (size 1.27 1.27))))
  (property "Value" "100" (at 127 83.82 0) (effects (font (size 1.016 1.016) bold)))
  (property "Footprint" "working:0805-NO" (at 127 83.82 0) (effects (font (size 1.27 1.27)) hide))
  (property "Datasheet" "" (at 127 83.82 0) (effects (font (size 1.27 1.27)) hide)) (pin "1") (pin "2"))

 (symbol (lib_id "working-eagle-import:GND") (at 132.08 119.38 0) (unit 1) (in_bom yes) (on_board yes) (dnp no)
  (property "Reference" "#U$2" (at 132.08 119.38 0) (effects (font (size 1.27 1.27)) hide))
  (property "Value" "GND" (at 130.556 121.92 0) (effects (font (size 1.27 1.0795)) (justify left bottom)))
  (property "Footprint" "" (at 132.08 119.38 0) (effects (font (size 1.27 1.27)) hide))
  (property "Datasheet" "" (at 132.08 119.38 0) (effects (font (size 1.27 1.27)) hide)) (pin "1"))

 (symbol (lib_id "working-eagle-import:GND") (at 116.84 119.38 0) (unit 1) (in_bom yes) (on_board yes) (dnp no)
  (property "Reference" "#U$1" (at 116.84 119.38 0) (effects (font (size 1.27 1.27)) hide))
  (property "Value" "GND" (at 115.316 121.92 0) (effects (font (size 1.27 1.0795)) (justify left bottom)))
  (property "Footprint" "" (at 116.84 119.38 0) (effects (font (size 1.27 1.27)) hide))
  (property "Datasheet" "" (at 116.84 119.38 0) (effects (font (size 1.27 1.27)) hide)) (pin "1"))

 (symbol (lib_id "working-eagle-import:VCC") (at 116.84 99.06 0) (unit 1) (in_bom yes) (on_board yes) (dnp no)
  (property "Reference" "#P+1" (at 116.84 99.06 0) (effects (font (size 1.27 1.27)) hide))
  (property "Value" "VCC" (at 115.316 98.044 0) (effects (font (size 1.27 1.0795)) (justify left bottom)))
  (property "Footprint" "" (at 116.84 99.06 0) (effects (font (size 1.27 1.27)) hide))
  (property "Datasheet" "" (at 116.84 99.06 0) (effects (font (size 1.27 1.27)) hide)) (pin "1"))

 (symbol (lib_id "working-eagle-import:VCC") (at 83.82 86.36 0) (unit 1) (in_bom yes) (on_board yes) (dnp no)
  (property "Reference" "#P+2" (at 83.82 86.36 0) (effects (font (size 1.27 1.27)) hide))
  (property "Value" "VCC" (at 82.296 85.344 0) (effects (font (size 1.27 1.0795)) (justify left bottom)))
  (property "Footprint" "" (at 83.82 86.36 0) (effects (font (size 1.27 1.27)) hide))
  (property "Datasheet" "" (at 83.82 86.36 0) (effects (font (size 1.27 1.27)) hide)) (pin "1"))

 (sheet_instances (path "" (page "1"))))
